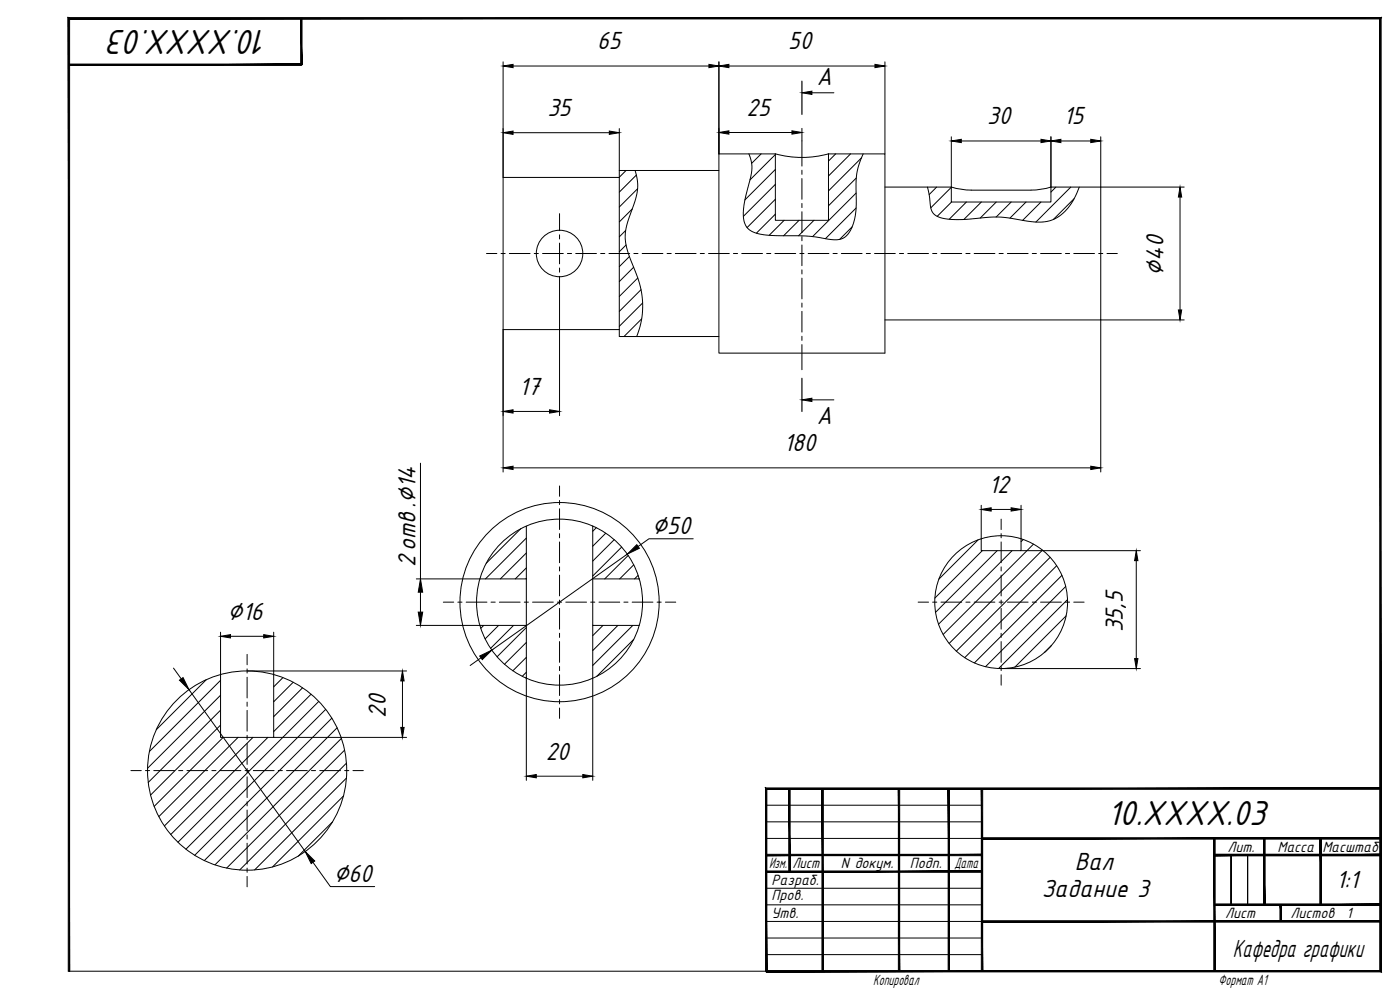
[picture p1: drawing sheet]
<svg xmlns="http://www.w3.org/2000/svg" width="841mm" height="594mm" viewBox="0 0 841 594" stroke-linecap="round" stroke-linejoin="round" font-family="sans-serif">
<!-- layer: 0 -->
<g fill="#000" stroke="#000" stroke-width=".6">
<path d="M181 11v28v-28zM181 11v28z"/>
<path d="M41 38v1l140-1zM41 39l140-1v1z"/>
<path d="M570 474v109v-109zM570 474v109z"/>
<path d="M460 513v1l130-1zM460 514l130-1v1z"/>
<path d="M590 503v1l239-1zM590 504l239-1v1z"/>
<path d="M730 513v1l99-1zM730 514l99-1v1z"/>
<path d="M730 513v1l99-1zM730 514l99-1v1z"/>
<path d="M729 504l1 79v-79zM729 504l1 79h-1z"/>
<path d="M759 504l1 40v-40zM759 504l1 40h-1z"/>
<path d="M759 504l1 40v-40zM759 504l1 40h-1z"/>
<path d="M793 504l1 40v-40zM793 504l1 40h-1z"/>
<path d="M793 504l1 40v-40zM793 504l1 40h-1z"/>
<path d="M460 523v1l130-1zM460 524l130-1v1z"/>
<path d="M474 474v50h1zM474 474h1v50z"/>
<path d="M590 553v1l239-1zM590 554l239-1v1z"/>
<path d="M730 543v1l99-1zM730 544l99-1v1z"/>
<path d="M730 543v1l99-1zM730 544l99-1v1z"/>
<path d="M769 544l1 9v-9zM769 544l1 9h-1z"/>
<path d="M769 544l1 9v-9zM769 544l1 9h-1z"/>
<path d="M41 11v572h1zM41 11h1v572zM41 11h1h788zM42 11h788h-1zM830 11h-1l1 573zM829 11l1 573-1-1zM460 584h370l-1-1zM460 583h369l-369 1z"/>
<path d="M460 473v110h1zM460 473l1 1v109zM460 473l1 1 368-1zM461 474l368-1v1z"/>
<path d="M494 474v109h1zM494 474h1v109z"/>
<path d="M540 474v109zM540 474v109z"/>
<path d="M590 474v109zM590 474v109z"/>
</g>
<path d="M460 484h130M460 494h130M460 504h130M460 534h130M460 544h130M460 553h130M740 544v-30v30M749 544v-30v30M460 563h130M460 573h130M41 583h419" fill="none" stroke="#000" stroke-width=".6"/>
<g fill="none" stroke="#000" stroke-width=".6">
<path d="M450 92a26 26 0 0 1-1 21 37 37 0 0 0-2 21 12 12 0 0 0 12 7l7 1a152 152 0 0 1 36 2 11 11 0 0 0 11-10l1-6v-7a49 49 0 0 1 5-29M457 92l-5 6M466 93l-15 15M502 92l-4 5M511 92l-13 14M517 95l-19 20M376 102l-4 4M382 102a29 29 0 0 1-2 22l-2 6a31 31 0 0 0 2 28 52 52 0 0 1 2 44M382 105l-10 10M383 113l-11 11M466 102l-19 18M466 111l-19 19"/>
<path d="M466 120l-17 17M514 116l-26 26M514 107l-16 17M557 112l2 9a9 9 0 0 0 10 11 143 143 0 0 0 29-2l7 1 11 2a24 24 0 0 0 23-5l6-7 3-9M563 112l-5 5M571 113l-12 12M634 112l-3 3M643 112l-21 21M645 119l-12 13M376 138l-4 4M380 126l-8 7M466 129l-12 11"/>
<path d="M471 132l-9 9M480 132l-9 10M489 132l-9 10M512 136l-8 8M514 125l-18 18M572 121l-9 9M581 121l-11 11M590 121l-11 11M598 121l-9 10M607 121l-9 9M616 121l-9 10M625 121l-11 11"/>
<path d="M376 147l-4 4M378 154l-6 6M381 161l-9 8M383 167l-11 11M385 174l-13 13M385 192l-10 10M386 182l-14 14M313 318l-21 20M358 317l-2 2M316 332l-15 16M316 323l-24 25M364 320l-8 8"/>
<path d="M369 324l-13 13M373 329l-17 17M377 334l-14 14M381 339l-9 9M588 324l-24 24M590 331l-28 28M599 331l-37 37M608 331l-44 44M615 324l-2 1M621 327l-54 54M626 330l-56 57M631 335l-57 56"/>
<path d="M635 340l-55 55M316 341l-6 7M383 346l-2 2M638 346l-53 52M640 352l-48 48M291 376l-2 1M300 376l-9 8M309 376l-14 13M316 377l-17 18M362 376l-6 6M371 376l-15 15M380 376l-24 24"/>
<path d="M640 370l-30 31M641 360l-41 42M316 386l-13 13M316 395l-8 8M381 384l-22 22M632 388l-5 4M124 408l-30 30M132 409l-42 42M132 418l-43 44M170 407l-6 6M176 410l-12 12M182 413l-18 17"/>
<path d="M187 417l-23 22M316 404l-2 2M132 427l-43 43M132 436l-42 42M192 421l-85 85M196 426l-84 84M199 431l-82 83M202 437l-79 80M134 443l-41 41M143 443l-48 48M152 443l-53 53M161 443l-58 58"/>
<path d="M205 444l-76 76M207 451l-71 70M208 458l-64 65M206 478l-42 43M208 467l-55 56M200 494l-21 20"/>
</g>
<g fill="none" stroke="#000" stroke-width=".6">
<path d="M432 92h34v40h32v-40h34v120h-100zM466 92a60 60 0 0 0 32 0M372 107h-70v91h70M432 102h-60v100h60M532 112h39v9h60v-9M572 112l10 2h37h7l5-2M631 112h30v80h-129M316 316v32h-28M356 316v60h28M356 316h.1M589 324v7h24v-7M316 348h.1"/>
<path d="M316 348v28M356 348h28M384 348h.1M288 376h28v31M356 376v31M132 405v38h32v-38M316 407h.1"/>
<circle cx="336" cy="152" r="14"/>
<circle cx="336" cy="362" r="60"/>
<circle cx="336" cy="362" r="50"/>
<circle cx="601" cy="362" r="40"/>
<circle cx="148" cy="463" r="60"/>
</g>
<g fill="none" stroke="#000" stroke-width=".6">
<path d="M482 85v15M482 102v3M482 107v13M336 128v11M482 122v3M482 127v13M292 152h6M301 152h2M306 152h12M321 152h2M326 152h12M336 141v3"/>
<path d="M336 146v13M341 152h2M346 152h12M361 152h2M366 152h12M381 152h2M386 152h12M401 152h2M406 152h12M421 152h2M426 152h12M441 152h2"/>
<path d="M446 152h12M461 152h2M466 152h12M480 152h3M482 142v3M482 147v13M485 152h13M500 152h3M505 152h13M520 152h3M525 152h13M540 152h3"/>
<path d="M545 152h13M560 152h3M565 152h13M580 152h3M585 152h13M600 152h3M605 152h13M620 152h3M625 152h13M640 152h3M645 152h13M660 152h3"/>
<path d="M665 152h6M336 161v2M336 166v10M482 162v3M482 167v13M482 182v3M482 187v12M482 202v2M482 207v15M336 292v6M336 301v2M336 306v12"/>
<path d="M601 312v6M336 321v2M336 326v12M601 321v2M601 326v12M336 341v2M336 345v13M601 341v2M601 345v13M266 362h7M275 362h3M280 362h13"/>
<path d="M295 362h2M300 362h12M315 362h2M320 362h12M335 362h2M336 360v3M336 365v13M340 362h12M355 362h2M360 362h12M375 362h2M380 362h12"/>
<path d="M395 362h2M400 362h6M552 362h6M560 362h3M565 362h13M580 362h3M585 362h13M600 362h3M601 360v3M601 365v13M605 362h13M620 362h3"/>
<path d="M625 362h13M640 362h3M645 362h6M148 393v6M336 380v3M336 385v13M601 380v3M601 385v13M148 402v2M148 407v12M336 400v3M336 405v13"/>
<path d="M601 400v3M601 405v7M148 422v2M148 427v12M336 420v3M336 425v7M148 442v2M148 447v12M79 463h6M87 463h3M92 463h13M107 463h3"/>
<path d="M112 463h13M127 463h3M132 463h13M147 463h3M148 462v2M148 467v12M152 463h13M167 463h3M172 463h13M187 463h3M192 463h13M207 463h3"/>
<path d="M212 463h6M148 482v2M148 487v12M148 502v2M148 507v12M148 521v3M148 526v7"/>
</g>
<g fill="none" stroke="#000" stroke-width=".6">
<path d="M302 37v70M308 40h118M432 37v55M438 40h88M532 37v55M488 56h13M308 80h58M372 77v25M438 80h38M482 77v8M571 82v30M577 85h48"/>
<path d="M631 82v30M637 85h18M661 82v30h50M709 118v68M336 176v74M302 198v86M711 192h-50v92M308 247h22M488 240h13M253 278v70M308 281h347M589 304v20"/>
<path d="M595 306h12M613 304v20M377 333l-82 58M416 324h-26l-7 4M613 331h72M683 337v59M250 348h38M253 356v12M132 380v25M164 380v25M250 376h38M138 382h20"/>
<path d="M289 395l-7 5M104 401l5 7M114 414l69 97M148 403h96M242 409v28M316 407v62M356 407v62M601 402h84M164 443h80M322 466h28M188 518l10 15h27"/>
</g>
<g fill="#000" stroke="#000" stroke-width=".6">
<path d="M302 40l6-1v2zM426 39l6 1-6 1zM432 40l6-1v2zM526 39l6 1-6 1zM482 56l6-1v2zM302 80l6-1v2zM366 79l6 1-6 1zM432 80l6-1v2zM476 79l6 1-6 1zM571 85l6-1v2zM625 84l6 1-6 1zM631 85l6-1v2z"/>
<path d="M655 84l6 1-6 1zM709 112l1 6h-2zM708 186h2l-1 6zM482 240l6-1v2zM302 247l6-1v2zM330 246l6 1-6 1zM302 281l6-1v2zM655 280l6 1-6 1zM589 306l6-1v2zM607 305l6 1-6 1zM377 333l6-6 1 2zM683 331l1 6h-2z"/>
<path d="M253 348l1 8h-3zM251 368h3l-1 8zM132 382l6-1v2zM158 381l6 1-6 1zM288 394l7-3-5 5zM682 396h2l-1 6zM108 409l2-2 4 7zM242 403l1 6h-2zM241 437h2l-1 6zM316 466l6-1v2zM350 465l6 1-6 1zM183 511l6 6-2 2z"/>
</g>
<path d="M482 49v20M482 227v20" fill="none" stroke="#000" stroke-width=".7"/>
<g font-size="23.2">
<text x="161" y="18" transform="rotate(-180 161 18)">10.XXXX.03</text>
<text x="665" y="495">10.XXXX.03</text>
</g>
<g font-size="16.6">
<text x="359" y="30">65</text>
<text x="473" y="30">50</text>
<text x="491" y="51">A</text>
<text x="329" y="70">35</text>
<text x="448" y="70">25</text>
<text x="593" y="75">30</text>
<text x="639" y="75">15</text>
<text x="699" y="166" transform="rotate(-90 699 166)">∅40</text>
<text x="312" y="237">17</text>
<text x="491" y="255">A</text>
<text x="471" y="271">180</text>
<text x="594" y="296">12</text>
<text x="392" y="321">∅50</text>
<text x="250" y="340" transform="rotate(-90 250 340)">2отв.∅14</text>
<text x="137" y="372">∅16</text>
<text x="674" y="380" transform="rotate(-90 674 380)">35,5</text>
<text x="232" y="431" transform="rotate(-90 232 431)">20</text>
<text x="328" y="456">20</text>
<text x="646" y="523">Вал</text>
<text x="200" y="530">∅60</text>
<text x="803" y="534">1:1</text>
<text x="626" y="539">Задание 3</text>
<text x="741" y="575">Кафедра графики</text>
</g>
<g font-size="9.9">
<text x="737" y="512">Лит.</text>
<text x="767" y="512">Масса</text>
<text x="794" y="512">Масштаб</text>
<text x="462" y="522">Изм.</text>
<text x="476" y="522">Лист</text>
<text x="505" y="522">N докум.</text>
<text x="547" y="522">Подп.</text>
<text x="573" y="522">Дата</text>
<text x="464" y="532">Разраб.</text>
<text x="464" y="541">Пров.</text>
<text x="464" y="552">Утв.</text>
<text x="736" y="552">Лист</text>
<text x="775" y="552">Листов</text>
<text x="809" y="552">1</text>
<text x="525" y="591">Копировал</text>
<text x="732" y="591">Формат А1</text>
</g>
</svg>
